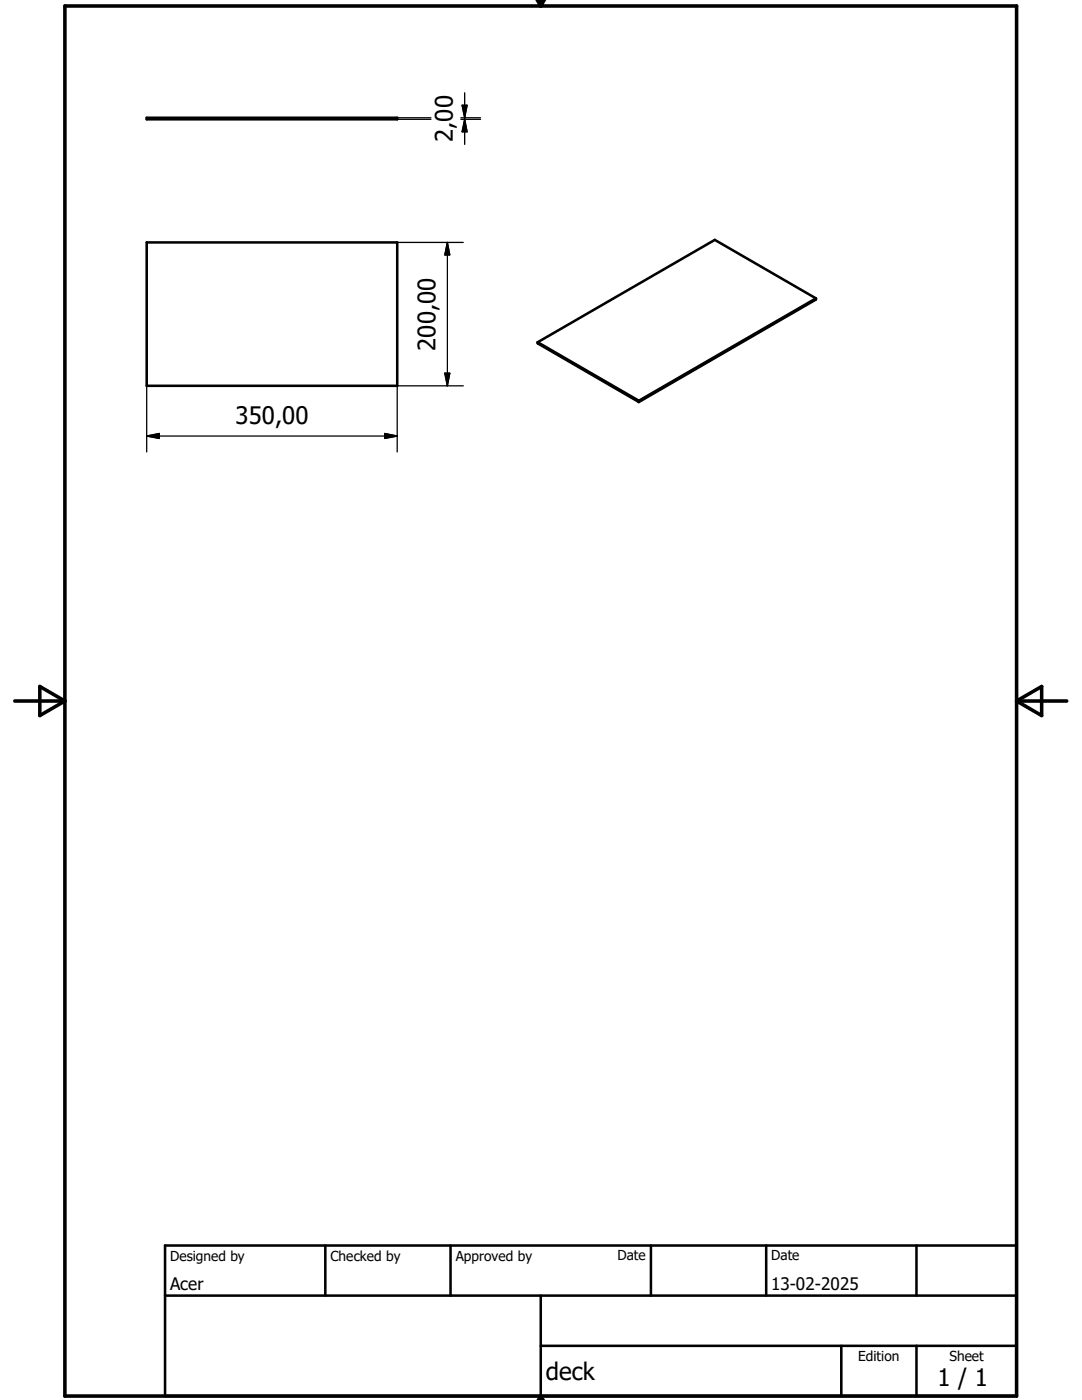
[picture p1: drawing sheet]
<svg xmlns="http://www.w3.org/2000/svg" width="216mm" height="279mm" viewBox="0 0 216 279" stroke-linecap="round" stroke-linejoin="round" font-family="sans-serif">
<g fill="none" stroke="#000" stroke-width=".51">
<path d="M29.3 23.5h50v.3h-50zM29.3 48.4h50v28.6h-50zM162.8 59.5v.3l-35.3 20.4M162.8 59.5l-20.2-11.6-35.3 20.4M162.8 59.5l-35.3 20.5M107.3 68.3v.2l20.2 11.7M107.3 68.3l20.2 11.7M127.5 80v.2M32.9 258.6h170M32.9 248.6h170v30h-170zM64.9 248.6v10M89.9 248.6v10"/>
<path d="M107.9 258.6v20M129.9 248.6v10M152.9 248.6v10M182.9 248.6v10M107.9 268.6h95M167.9 268.6v10M182.9 268.6v10"/>
</g>
<path d="M107.2 -.1l.7 1.3M107.9 -.1v1.3M108.6 0l-.7 1.2M12.9 1.2h190v277.4h-190zM2.9 139.9h10M7.9 137l5 2.9-5 2.9zM202.9 139.9h10M202.9 139.9l5-2.9v5.8zM107.9 278.6v.8M107.9 278.6l-.5 .8M107.9 278.6l.5 .8" fill="none" stroke="#000" stroke-width=".71"/>
<g fill="none" stroke="#000" stroke-width=".25">
<path d="M92.7 18.5v10.3M79.3 23.5h6.7M79.3 23.8h6.7M92 23.5h3.9M92 23.8h3.9M92.2 21h1l-.5 2.5zM92.7 23.8l.5 2.5h-1zM79.3 48.4h13.1M89.3 48.4v28.6M89.3 48.4l.4 2.5h-.9zM29.3 77v13.2M88.8 74.5h.9l-.4 2.5z"/>
<path d="M92.4 77h-13.1v13.2M29.3 87h50M29.3 87l2.5-.5v1zM76.8 86.5l2.5 .5-2.5 .5z"/>
</g>
<path d="M92.2 21h1l-.5 2.5zM92.7 23.8l.5 2.5h-1zM89.3 48.4l.4 2.5h-.9zM88.8 74.5h.9l-.4 2.5zM29.3 87l2.5-.5v1zM76.8 86.5l2.5 .5-2.5 .5z" fill="#000" stroke="#000" stroke-width=".25"/>
<g font-size="4.8">
<text x="90.3" y="28.3" transform="rotate(-90 90.3 28.3)">2,00</text>
<text x="86.9" y="70" transform="rotate(-90 86.9 70)">200,00</text>
<text x="47" y="84.6">350,00</text>
<text x="108.9" y="275.4">deck</text>
<text x="187.1" y="276.5">1 / 1</text>
</g>
<g font-size="3.4">
<text x="34" y="257.5">Acer</text>
<text x="153.9" y="257.5">13-02-2025</text>
</g>
<g font-size="2.7">
<text x="34" y="251.6">Designed by</text>
<text x="66" y="251.6">Checked by</text>
<text x="90.9" y="251.6">Approved by</text>
<text x="123.2" y="251.5">Date</text>
<text x="153.9" y="251.5">Date</text>
<text x="171.2" y="271.6">Edition</text>
<text x="189.4" y="271.6">Sheet</text>
</g>
</svg>
